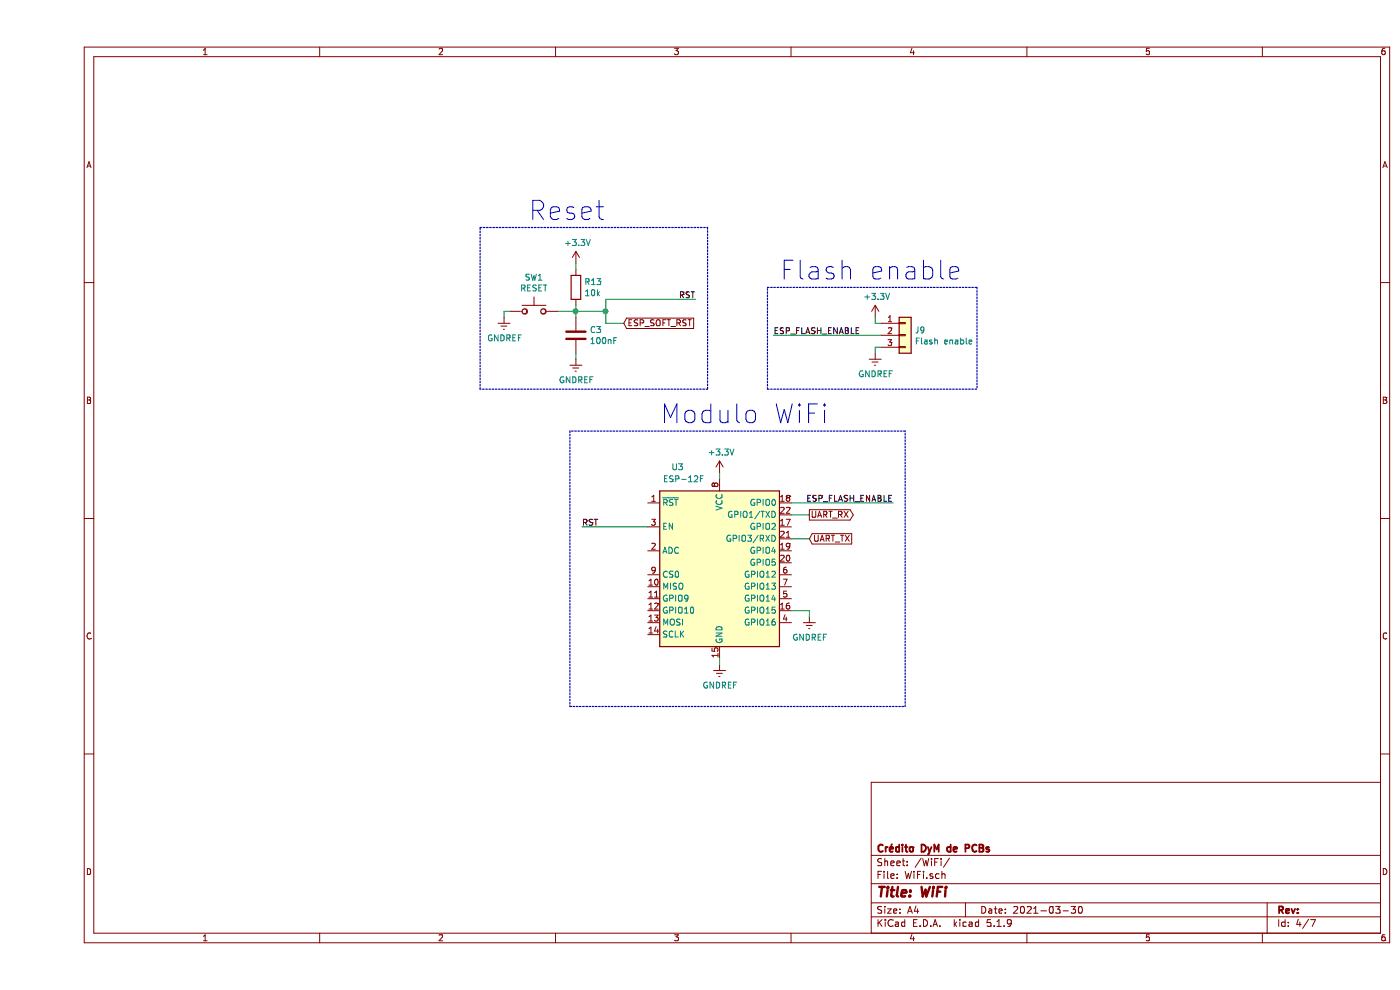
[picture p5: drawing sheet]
EESchema Schematic File Version 4
EELAYER 30 0
EELAYER END
$Descr A4 11693 8268
encoding utf-8
Sheet 4 7
Title "WiFi"
Date "2021-03-30"
Rev ""
Comp "Crédito DyM de PCBs"
Comment1 ""
Comment2 ""
Comment3 ""
Comment4 ""
$EndDescr
$Comp
L RF_Module:ESP-12F U3
U 1 1
P 5700 4800
F 0 "U3" H 5350 5700 50  0000 C CNN
F 1 "ESP-12F" H 5400 5600 50  0000 C CNN
F 2 "RF_Module:ESP-12E" H 5700 4800 50  0001 C CNN
F 3 "http://wiki.ai-thinker.com/_media/esp8266/esp8266_series_modules_user_manual_v1.1.pdf" H 5350 4900 50  0001 C CNN
	1    5700 4800
	1    0    0    -1  
$EndComp
$Comp
L power:+3.3V #PWR028
U 1 1
P 5700 3950
F 0 "#PWR028" H 5700 3800 50  0001 C CNN
F 1 "+3.3V" H 5715 4123 50  0000 C CNN
F 2 "" H 5700 3950 50  0001 C CNN
F 3 "" H 5700 3950 50  0001 C CNN
	1    5700 3950
	1    0    0    -1  
$EndComp
$Comp
L power:GNDREF #PWR029
U 1 1
P 5700 5550
F 0 "#PWR029" H 5700 5300 50  0001 C CNN
F 1 "GNDREF" H 5705 5377 50  0000 C CNN
F 2 "" H 5700 5550 50  0001 C CNN
F 3 "" H 5700 5550 50  0001 C CNN
	1    5700 5550
	1    0    0    -1  
$EndComp
Wire Wire Line
	5700 4000 5700 3950
Wire Wire Line
	5700 5550 5700 5500
Wire Wire Line
	5100 4400 4550 4400
Wire Wire Line
	6300 5100 6450 5100
$Comp
L power:GNDREF #PWR030
U 1 1
P 6450 5150
F 0 "#PWR030" H 6450 4900 50  0001 C CNN
F 1 "GNDREF" H 6455 4977 50  0000 C CNN
F 2 "" H 6450 5150 50  0001 C CNN
F 3 "" H 6450 5150 50  0001 C CNN
	1    6450 5150
	1    0    0    -1  
$EndComp
Wire Wire Line
	6450 5150 6450 5100
Text Label 4550 4400 0    50   ~ 0
RST
$Comp
L power:+3.3V #PWR?
U 1 1
P 4500 2200
AR Path="/60476BA2/60495F55" Ref="#PWR?"  Part="1" 
AR Path="/605B052B/60495F55" Ref="#PWR026"  Part="1" 
F 0 "#PWR026" H 4500 2050 50  0001 C CNN
F 1 "+3.3V" H 4515 2373 50  0000 C CNN
F 2 "" H 4500 2200 50  0001 C CNN
F 3 "" H 4500 2200 50  0001 C CNN
	1    4500 2200
	1    0    0    -1  
$EndComp
$Comp
L Device:C C?
U 1 1
P 4500 2800
AR Path="/60476BA2/60495F5B" Ref="C?"  Part="1" 
AR Path="/605B052B/60495F5B" Ref="C3"  Part="1" 
F 0 "C3" H 4615 2846 50  0000 L CNN
F 1 "100nF" H 4615 2755 50  0000 L CNN
F 2 "Capacitor_SMD:C_0805_2012Metric" H 4538 2650 50  0001 C CNN
F 3 "~" H 4500 2800 50  0001 C CNN
	1    4500 2800
	1    0    0    -1  
$EndComp
$Comp
L Switch:SW_Push SW?
U 1 1
P 4150 2600
AR Path="/60476BA2/60495F61" Ref="SW?"  Part="1" 
AR Path="/605B052B/60495F61" Ref="SW1"  Part="1" 
F 0 "SW1" H 4150 2885 50  0000 C CNN
F 1 "RESET" H 4150 2794 50  0000 C CNN
F 2 "Button_Switch_SMD:SW_SPST_CK_RS282G05A3" H 4150 2800 50  0001 C CNN
F 3 "~" H 4150 2800 50  0001 C CNN
	1    4150 2600
	1    0    0    -1  
$EndComp
$Comp
L Device:R R?
U 1 1
P 4500 2400
AR Path="/60476BA2/60495F67" Ref="R?"  Part="1" 
AR Path="/605B052B/60495F67" Ref="R13"  Part="1" 
F 0 "R13" H 4570 2446 50  0000 L CNN
F 1 "10k" H 4570 2355 50  0000 L CNN
F 2 "Resistor_SMD:R_0805_2012Metric" V 4430 2400 50  0001 C CNN
F 3 "~" H 4500 2400 50  0001 C CNN
	1    4500 2400
	1    0    0    -1  
$EndComp
Wire Wire Line
	3900 2650 3900 2600
Wire Wire Line
	3900 2600 3950 2600
Wire Wire Line
	4500 2600 4500 2550
Wire Wire Line
	4500 2650 4500 2600
Connection ~ 4500 2600
Wire Wire Line
	4500 3000 4500 2950
Wire Wire Line
	4500 2250 4500 2200
$Comp
L power:GNDREF #PWR?
U 1 1
P 3900 2650
AR Path="/60476BA2/60495F76" Ref="#PWR?"  Part="1" 
AR Path="/605B052B/60495F76" Ref="#PWR025"  Part="1" 
F 0 "#PWR025" H 3900 2400 50  0001 C CNN
F 1 "GNDREF" H 3905 2477 50  0000 C CNN
F 2 "" H 3900 2650 50  0001 C CNN
F 3 "" H 3900 2650 50  0001 C CNN
	1    3900 2650
	1    0    0    -1  
$EndComp
$Comp
L power:GNDREF #PWR?
U 1 1
P 4500 3000
AR Path="/60476BA2/60495F7C" Ref="#PWR?"  Part="1" 
AR Path="/605B052B/60495F7C" Ref="#PWR027"  Part="1" 
F 0 "#PWR027" H 4500 2750 50  0001 C CNN
F 1 "GNDREF" H 4505 2827 50  0000 C CNN
F 2 "" H 4500 3000 50  0001 C CNN
F 3 "" H 4500 3000 50  0001 C CNN
	1    4500 3000
	1    0    0    -1  
$EndComp
Text Label 5500 2500 2    50   ~ 0
RST
Wire Notes Line width 10
	5600 3250 3700 3250
Wire Notes Line width 10
	3700 3250 3700 1900
Wire Notes Line width 10
	3700 1900 5600 1900
Wire Notes Line width 10
	5600 1900 5600 3250
Text Notes 4100 1850 0    157  ~ 0
Reset
$Comp
L Connector_Generic:Conn_01x03 J9
U 1 1
P 7250 2800
F 0 "J9" H 7330 2842 50  0000 L CNN
F 1 "Flash enable" H 7330 2751 50  0000 L CNN
F 2 "Connector_PinHeader_2.54mm:PinHeader_1x03_P2.54mm_Vertical" H 7250 2800 50  0001 C CNN
F 3 "~" H 7250 2800 50  0001 C CNN
	1    7250 2800
	1    0    0    -1  
$EndComp
$Comp
L power:GNDREF #PWR032
U 1 1
P 7000 2950
F 0 "#PWR032" H 7000 2700 50  0001 C CNN
F 1 "GNDREF" H 7005 2777 50  0000 C CNN
F 2 "" H 7000 2950 50  0001 C CNN
F 3 "" H 7000 2950 50  0001 C CNN
	1    7000 2950
	1    0    0    -1  
$EndComp
$Comp
L power:+3.3V #PWR031
U 1 1
P 7000 2650
F 0 "#PWR031" H 7000 2500 50  0001 C CNN
F 1 "+3.3V" H 7015 2823 50  0000 C CNN
F 2 "" H 7000 2650 50  0001 C CNN
F 3 "" H 7000 2650 50  0001 C CNN
	1    7000 2650
	1    0    0    -1  
$EndComp
Wire Wire Line
	7050 2700 7000 2700
Wire Wire Line
	7000 2700 7000 2650
Wire Wire Line
	7000 2950 7000 2900
Wire Wire Line
	7000 2900 7050 2900
Wire Wire Line
	6150 2800 7050 2800
Text Label 6150 2800 0    50   ~ 0
ESP_FLASH_ENABLE
Text Notes 5200 3550 0    157  ~ 0
Modulo WiFi
Text Notes 6200 2350 0    157  ~ 0
Flash enable
Wire Notes Line width 10
	4450 5900 7250 5900
Wire Notes Line width 10
	7250 3600 4450 3600
Wire Notes Line width 10
	4450 3600 4450 5900
Wire Notes Line width 10
	6100 3250 6100 2400
Wire Notes Line width 10
	6100 2400 7850 2400
Wire Notes Line width 10
	7850 2400 7850 3250
Wire Notes Line width 10
	6100 3250 7850 3250
Wire Wire Line
	4350 2600 4500 2600
Wire Wire Line
	4500 2600 4750 2600
Wire Wire Line
	4750 2600 4750 2500
Wire Wire Line
	4750 2500 5500 2500
Wire Wire Line
	4750 2600 4750 2700
Wire Wire Line
	4750 2700 4900 2700
Connection ~ 4750 2600
Text GLabel 4900 2700 2    50   Input ~ 0
ESP_SOFT_RST
Text GLabel 6450 4300 2    50   Output ~ 0
UART_RX
Text GLabel 6450 4500 2    50   Input ~ 0
UART_TX
Wire Notes Line width 10
	7250 5900 7250 3600
Text Label 7150 4200 2    50   ~ 0
ESP_FLASH_ENABLE
Wire Wire Line
	6300 4500 6450 4500
Wire Wire Line
	6300 4300 6450 4300
Wire Wire Line
	6300 4200 7150 4200
$EndSCHEMATC
